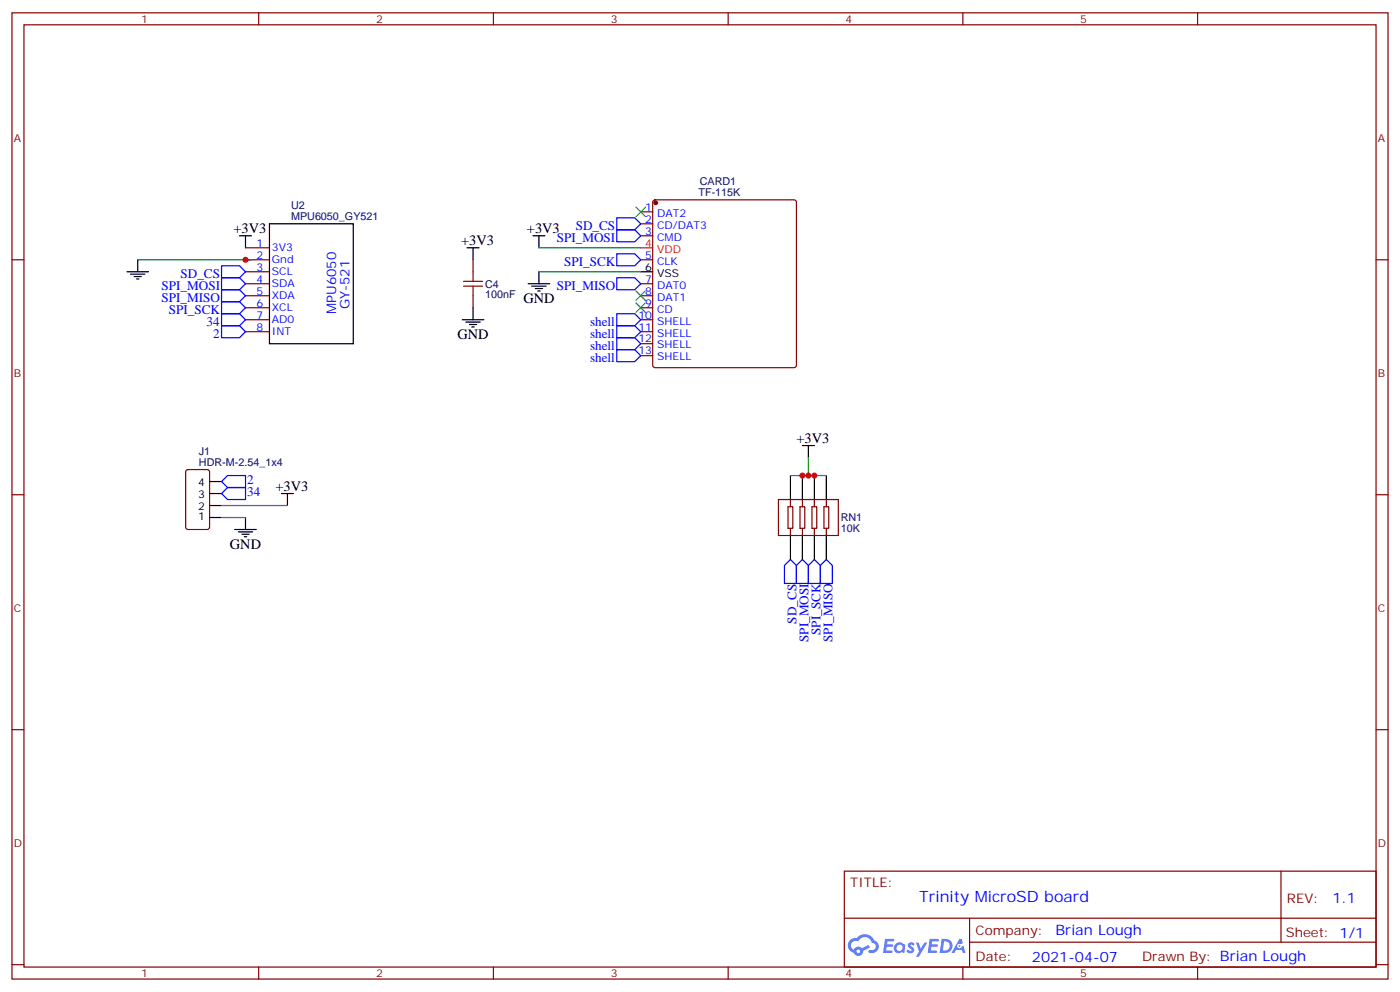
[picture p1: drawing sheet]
<svg xmlns="http://www.w3.org/2000/svg" width="412mm" height="292mm" viewBox="0 0 412 292" stroke-linecap="round" stroke-linejoin="round" font-family="sans-serif">
<g fill="none" stroke="#870000" stroke-width=".35">
<path d="M3.5 3.8h405.4v284.3h-405.4zM7.1 7.3h398.2v277.3h-398.2zM76.2 3.8v3.5M145.3 3.8v3.5M214.5 3.8v3.5M283.6 3.8v3.5M352.8 3.8v3.5M3.5 76.4h3.6M405.3 76.4h3.6M3.5 145.6h3.6M405.3 145.6h3.6M3.5 214.7h3.6"/>
<path d="M405.3 214.7h3.6M248.7 256.4h156.6v28.2h-156.6zM377.3 256.4v20.9M248.7 270.2h156.5M285.6 277.3h119.6M285.6 270.2v14.1M3.5 283.9h3.6M76.2 284.6v3.5M145.3 284.6v3.5M214.5 284.6v3.5M283.6 284.6v3.5M352.8 284.6v3.5"/>
<path d="M405.3 283.9h3.6"/>
</g>
<g fill="#5487ff">
<path d="M267.7 277.5a1.22 1.22 0 0 1 1.7 .3l-.4 .6a.47 .47 0 0 0-.3-.4 .47 .47 0 0 0-.5 .2l.1 .2a1.14 1.14 0 0 1 .8 1.7 1.14 1.14 0 0 1-1.9 0l-.2-.2 .5-.5 .7 .4a.29 .29 0 0 0 .3-.2 .29 .29 0 0 0-.2-.4 1.04 1.04 0 0 1-.6-1.7z"/>
<path d="M260.7 276.3h2.4l.3 .2-.2 .5h-1.8l-.1 .9h1.5l.3 .4-.3 .3h-1.6l-.2 1.1 1.7 .1 .2 .3-.2 .3h-2.6z"/>
<path d="M273.8 276.3h2.4l.3 .2-.1 .5h-1.8l-.2 .9h1.6l.3 .4-.4 .3h-1.6l-.1 1.1 1.7 .1 .2 .3-.2 .3h-2.6z"/>
<path d="M282.6 276.3h.7l.3 1.2-.6 .4a.69 .69 0 0 0-1 .2 .69 .69 0 0 0 .4 1 .69 .69 0 0 0 .9-.6l.5-.3 .6 2.2h-.8l-.2-.8h-1.8l-.5 .8h-.8z"/>
<path d="M269.8 277.4h.8l.6 1.8 1.1-1.8h.9l-2.6 4.2h-.8l.9-1.6z"/>
<path d="M277.4 276.3l-.6 4.1h1.3a2.11 2.11 0 0 0 2.5-2.1 2.11 2.11 0 0 0-2.5-2zM278.1 277a1.39 1.39 0 0 1 1.7 1.4 1.39 1.39 0 0 1-1.8 1.3h-.3z"/>
<path d="M263.7 277.9a1.54 1.54 0 0 0-.1 2.2 1.54 1.54 0 0 0 2.2 .1l.6 .2 .3-2.3-.2-.2h-.4a1.49 1.49 0 0 0-2.4 0zM264 278.9a.94 .94 0 0 1 1.8 0 .94 .94 0 0 1-1.8 0z"/>
<path d="M250.4 276.7a2.18 2.18 0 0 0 1.1 3.7 1.44 1.44 0 0 0 1.6 .9 1.44 1.44 0 0 0 1.2-1.5l2-1-.5-.7-1.9 .9a1.47 1.47 0 0 0-2.4 .5 1.39 1.39 0 0 1-.7-2 1.39 1.39 0 0 1 2-.4 2.12 2.12 0 0 1 2.2-1.3 2.12 2.12 0 0 1 1.9 1.7 1.14 1.14 0 0 1 1.1 1.4 1.14 1.14 0 0 1-1.7 .7 .43 .43 0 0 0-.5 .4 .43 .43 0 0 0 .4 .5 1.98 1.98 0 0 0 2.5-1.3 1.98 1.98 0 0 0-1.2-2.5 3.1 3.1 0 0 0-5.3-.7l-.9 .1zM252.3 280a.55 .55 0 0 1 1.1 0 .55 .55 0 0 1-1.1 0z"/>
<circle cx="282.6" cy="278.4" r=".26"/>
</g>
<g fill="none" stroke="#000" stroke-width=".35">
<path d="M37.4 80h6.3M40.6 76.4v3.6M70.6 69.4h3.5M72.3 69.4v3.5M79.4 65.9h24.7v35.2h-24.7zM137.6 72.9h3.5M139.3 72.9v3.5M157 69.4h3.5M158.7 69.4v3.5M158.7 80v3.5M188.7 80h3.6M38.5 80.7h4.2"/>
<path d="M39.5 81.4h2.1M40.2 82.1h.7M136.2 94.1h6.3M137.2 94.8h4.3M138.3 95.5h2.1M139 96.2h.7M139.3 90.6v3.5M155.6 83.5h6.3M156.6 84.2h4.3M157.7 84.9h2.1M158.4 85.6h.7M232.8 139.9v7.1"/>
<path d="M236.4 139.9v7.1M236.4 131.1h3.5M238.1 131.1v3.6M239.9 139.9v7.1M243.4 139.9v7.1M61.7 152.3h3.6M61.7 148.8h3.6M61.7 145.2h3.6M61.7 141.7h3.6M69.1 155.8h6.4M70.2 156.5h4.2M71.3 157.2h2.1"/>
<path d="M72 157.9h.7M72.3 152.3v3.5M82.9 145.2h3.5M84.7 145.2v3.6M232.8 157.6v7M236.4 157.6v7M239.9 157.6v7M243.4 157.6v7"/>
</g>
<g fill="none" stroke="#870000" stroke-width=".35">
<path d="M192.5 59l.5-.2h40.9l.5 .2 .2 .5v48l-.2 .5-.5 .2h-40.9l-.5-.2-.2-.5v-48zM72.3 72.9h7.1M72.3 76.4h7.1M72.3 80h7.1M139.3 76.4v3.6M188.7 76.4h3.6M188.7 62.3h3.6M188.7 65.9h3.6M188.7 69.4h3.6M72.3 83.5h7.1M72.3 87h7.1M72.3 90.6h7.1"/>
<path d="M72.3 94.1h7.1M72.3 97.6h7.1M139.3 87v3.6M188.7 83.5h3.6M188.7 87h3.6M188.7 90.6h3.6M188.7 94.1h3.6M188.7 97.6h3.6M188.7 101.1h3.6M188.7 104.7h3.6M54.9 138.4l.5-.2h5.6l.7 .4v16.5l-.4 .7h-5.9l-.7-.4v-16.5zM229.3 147h17.6v10.6h-17.6z"/>
<path d="M232.1 149.1h1.4v6.4h-1.4zM232.8 147v2.1M232.8 155.5v2.1M235.7 149.1h1.4v6.4h-1.4zM236.4 147v2.1M236.4 155.5v2.1M239.2 149.1h1.4v6.4h-1.4zM239.9 147v2.1M239.9 155.5v2.1M242.7 149.1h1.4v6.4h-1.4zM243.4 147v2.1M243.4 155.5v2.1"/>
</g>
<path d="M40.6 76.4h33.5M158.7 72.9h30M158.7 80h30M232.8 139.9h10.6M238.1 134.7v5.2M65.3 152.3h7M65.3 148.8h19.4" fill="none" stroke="#008700" stroke-width=".35"/>
<circle cx="193.1" cy="59.7" r=".53" fill="#870000" stroke="#870000" stroke-width=".35"/>
<path d="M188.7 72.9h3.6" fill="none" stroke="#f00" stroke-width=".35"/>
<path d="M139.3 80v2.8M136.5 84.2h5.7M136.5 82.8h5.7M139.3 84.2v2.8" fill="none" stroke="#a10000" stroke-width=".35"/>
<g fill="none" stroke="#00f" stroke-width=".35">
<path d="M65.3 78.2h5.3l1.7 1.8-1.7 1.7h-5.3zM181.7 64.1h5.3l1.7 1.8-1.7 1.7h-5.3zM181.7 67.6h5.3l1.7 1.8-1.7 1.8h-5.3zM181.7 74.7h5.3l1.7 1.7-1.7 1.8h-5.3zM65.3 81.7h5.3l1.7 1.8-1.7 1.8h-5.3zM65.3 92.3h5.3l1.7 1.8-1.7 1.7h-5.3zM65.3 95.8h5.3l1.7 1.8-1.7 1.8h-5.3zM65.3 85.3h5.3l1.7 1.7-1.7 1.8h-5.3zM65.3 88.8h5.3l1.7 1.8-1.7 1.7h-5.3zM181.7 92.3h5.3l1.7 1.8-1.7 1.7h-5.3zM181.7 95.8h5.3l1.7 1.8-1.7 1.8h-5.3zM181.7 99.4h5.3l1.7 1.7-1.7 1.8h-5.3z"/>
<path d="M181.7 81.7h5.3l1.7 1.8-1.7 1.8h-5.3zM181.7 102.9h5.3l1.7 1.8-1.7 1.7h-5.3zM65.3 141.7l1.7-1.8h5.3v3.6h-5.3zM65.3 145.2l1.7-1.7h5.3v3.5h-5.3zM232.8 164.6l1.8 1.8v5.3h-3.5v-5.3zM236.4 164.6l1.7 1.8v5.3h-3.5v-5.3zM239.9 164.6l1.8 1.8v5.3h-3.6v-5.3zM243.4 164.6l1.8 1.8v5.3h-3.5v-5.3z"/>
</g>
<path d="M187.3 60.9l2.8 2.8M190.1 60.9l-2.8 2.8M187.3 85.6l2.8 2.8M187.3 89.1l2.8 2.9M190.1 85.6l-2.8 2.8M190.1 89.1l-2.8 2.9" fill="none" stroke="#3c3" stroke-width=".35"/>
<g fill="#c00">
<circle cx="72.3" cy="76.4" r=".88"/>
<circle cx="236.4" cy="139.9" r=".88"/>
<circle cx="239.9" cy="139.9" r=".88"/>
<circle cx="238.1" cy="139.9" r=".88"/>
</g>
<text font-size="4.6" fill="#00f" x="270.8" y="265.4">Trinity MicroSD board</text>
<g font-size="4.2">
<text x="68.8" y="68.7">+3V3</text>
<text x="155.2" y="68.7">+3V3</text>
<text x="135.8" y="72.2">+3V3</text>
<text x="154.2" y="89.1">GND</text>
<text x="134.8" y="99.7">GND</text>
<text x="234.6" y="130.4">+3V3</text>
<text x="81.1" y="144.5">+3V3</text>
<text x="67.7" y="161.5">GND</text>
</g>
<g font-size="4.2" fill="#00f">
<text x="392.5" y="265.6">1.1</text>
<text x="310.9" y="275.2">Brian Lough</text>
<text x="304" y="283">2021-04-07</text>
</g>
<g font-size="3.9" fill="#00f">
<text x="164" y="71.2">SPI_MOSI</text>
<text x="169.6" y="67.6">SD_CS</text>
<text x="53.2" y="81.7">SD_CS</text>
<text x="166.2" y="78.2">SPI_SCK</text>
<text x="47.6" y="85.3">SPI_MOSI</text>
<text x="47.6" y="88.8">SPI_MISO</text>
<text x="164" y="85.3">SPI_MISO</text>
<text x="49.8" y="92.3">SPI_SCK</text>
<text x="60.9" y="95.8">34</text>
<text x="99" y="92.4" transform="rotate(-90 99 92.4)">MPU6050</text>
<text x="102.9" y="91.1" transform="rotate(-90 102.9 91.1)">GY-521</text>
<text x="173.8" y="95.8">shell</text>
<text x="62.8" y="99.4">2</text>
<text x="173.8" y="99.4">shell</text>
<text x="173.8" y="102.9">shell</text>
<text x="173.8" y="106.4">shell</text>
<text x="72.8" y="142.4">2</text>
<text x="72.8" y="145.9">34</text>
<text x="234.6" y="183.5" transform="rotate(-90 234.6 183.5)">SD_CS</text>
<text x="238.1" y="189" transform="rotate(-90 238.1 189)">SPI_MOSI</text>
<text x="241.7" y="186.9" transform="rotate(-90 241.7 186.9)">SPI_SCK</text>
<text x="245.2" y="189" transform="rotate(-90 245.2 189)">SPI_MISO</text>
</g>
<g font-size="3.9" fill="#800">
<text x="250.5" y="260.9">TITLE:</text>
<text x="379.1" y="265.6">REV:</text>
<text x="287.4" y="275.1">Company:</text>
<text x="378.7" y="275.8">Sheet: 1/1</text>
<text x="287.4" y="282.8">Date:</text>
<text x="336.4" y="282.9">Drawn By: Brian Lough</text>
</g>
<g font-size="3.2" fill="#800">
<text x="41.6" y="6.8">1</text>
<text x="110.8" y="6.8">2</text>
<text x="179.9" y="6.8">3</text>
<text x="249.1" y="6.8">4</text>
<text x="318.2" y="6.8">5</text>
<text x="4.1" y="41.9">A</text>
<text x="405.9" y="41.9">A</text>
<text x="4.1" y="111">B</text>
<text x="405.9" y="111">B</text>
<text x="4.1" y="180.2">C</text>
<text x="405.9" y="180.2">C</text>
<text x="4.1" y="249.3">D</text>
<text x="405.9" y="249.3">D</text>
<text x="41.6" y="287.6">1</text>
<text x="110.8" y="287.6">2</text>
<text x="179.9" y="287.6">3</text>
<text x="249.1" y="287.6">4</text>
<text x="318.2" y="287.6">5</text>
</g>
<g font-size="3.2" fill="#000080">
<text x="205.8" y="57.7">TF-115K</text>
<text x="206.1" y="54.6">CARD1</text>
<text x="85.7" y="64.8">MPU6050_GY521</text>
<text x="85.7" y="61.6">U2</text>
<text x="142.9" y="87.8">100nF</text>
<text x="142.9" y="84.6">C4</text>
<text x="58.6" y="137.1">HDR-M-2.54_1x4</text>
<text x="58.6" y="133.9">J1</text>
<text x="247.6" y="153.4">RN1</text>
<text x="247.6" y="156.6">10K</text>
</g>
<g font-size="3.2" fill="#00f">
<text x="190.1" y="62">1</text>
<text x="190.1" y="65.5">2</text>
<text x="193.6" y="63.7">DAT2</text>
<text x="190.1" y="69">3</text>
<text x="193.6" y="67.3">CD/DAT3</text>
<text x="193.6" y="70.8">CMD</text>
<text x="75.6" y="72.6">1</text>
<text x="75.6" y="76.1">2</text>
<text x="80.1" y="74">3V3</text>
<text x="80.1" y="77.5">Gnd</text>
<text x="190.1" y="76.1">5</text>
<text x="193.6" y="77.9">CLK</text>
<text x="75.6" y="79.6">3</text>
<text x="75.6" y="83.1">4</text>
<text x="80.1" y="81">SCL</text>
<text x="190.1" y="83.1">7</text>
<text x="75.6" y="86.7">5</text>
<text x="80.1" y="84.6">SDA</text>
<text x="80.1" y="88.1">XDA</text>
<text x="190.1" y="86.7">8</text>
<text x="193.6" y="84.9">DAT0</text>
<text x="193.6" y="88.4">DAT1</text>
<text x="75.6" y="90.2">6</text>
<text x="75.6" y="93.7">7</text>
<text x="80.1" y="91.6">XCL</text>
<text x="80.1" y="95.1">AD0</text>
<text x="188.1" y="93.7">10</text>
<text x="190.1" y="90.2">9</text>
<text x="193.6" y="92">CD</text>
<text x="193.6" y="95.5">SHELL</text>
<text x="75.6" y="97.3">8</text>
<text x="80.1" y="98.7">INT</text>
<text x="188.1" y="97.3">11</text>
<text x="188.1" y="100.8">12</text>
<text x="193.6" y="99">SHELL</text>
<text x="188.1" y="104.3">13</text>
<text x="193.6" y="102.6">SHELL</text>
<text x="193.6" y="106.1">SHELL</text>
</g>
<g font-size="3.2" fill="#f00">
<text x="190.1" y="72.6">4</text>
<text x="193.6" y="74.3">VDD</text>
</g>
<g font-size="3.2">
<text x="190.1" y="79.6">6</text>
<text x="193.6" y="81.4">VSS</text>
<text x="58.4" y="143.1">4</text>
<text x="58.4" y="146.6">3</text>
<text x="58.4" y="153">1</text>
<text x="58.4" y="150.2">2</text>
</g>
</svg>
